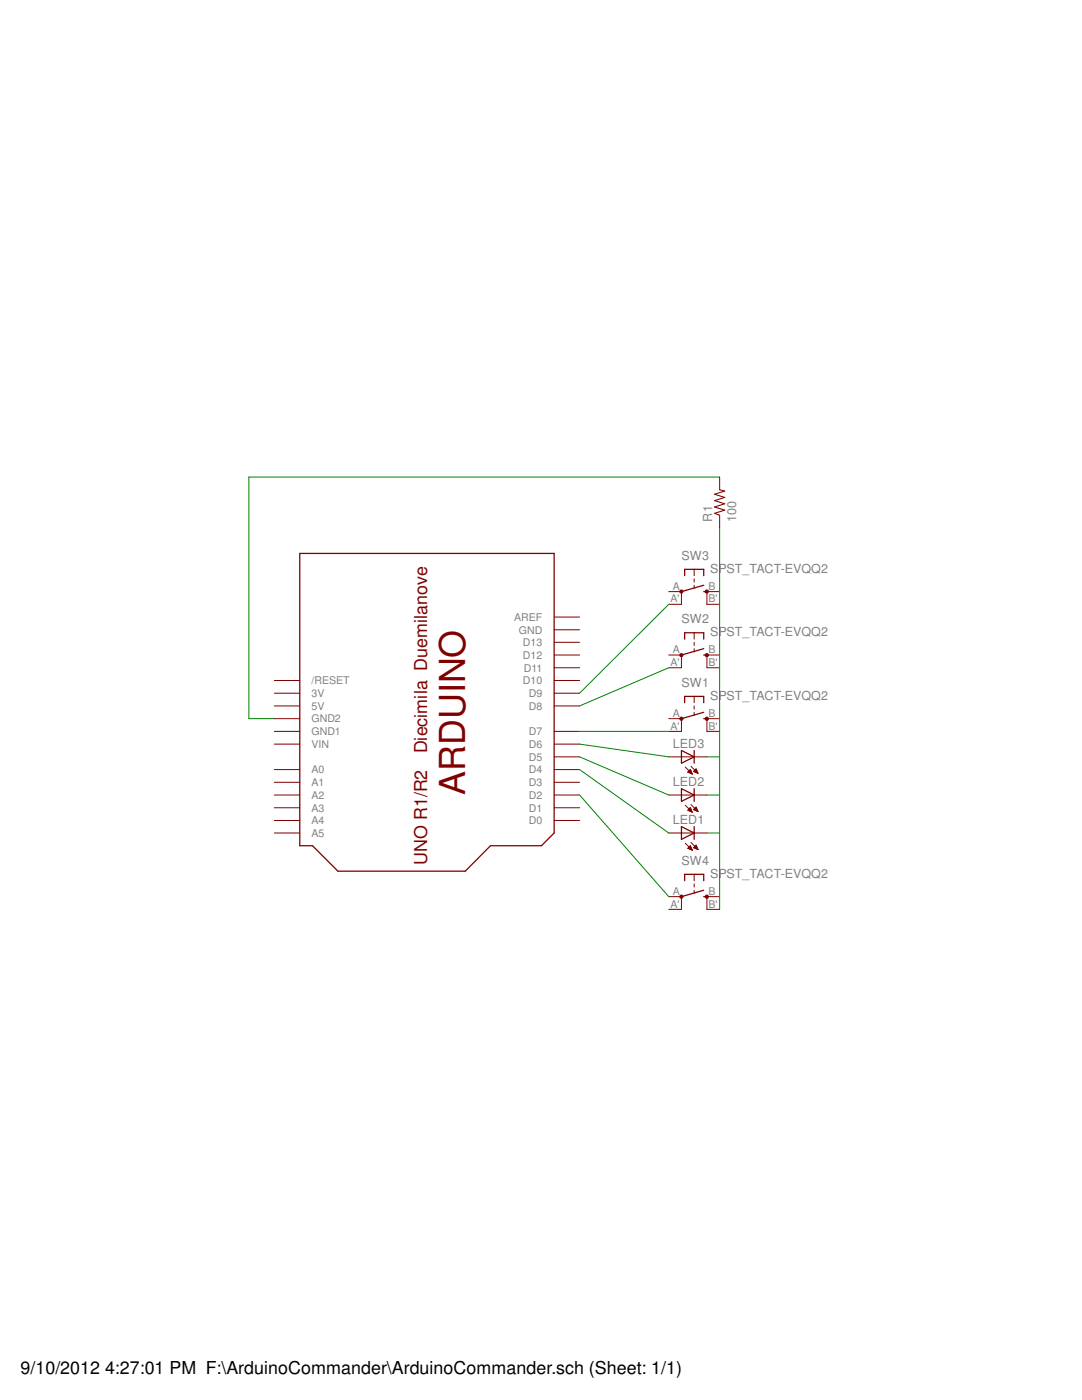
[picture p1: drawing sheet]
<svg xmlns="http://www.w3.org/2000/svg" width="216mm" height="279mm" viewBox="0 0 216 279" stroke-linecap="round" stroke-linejoin="round" font-family="sans-serif">
<path d="M59.8 110.4h50.8v55.8l-2.6 2.6h-10.1l-5.1 5.1h-25.4l-5-5.1h-2.6zM136 149.8l2.5 1.2-2.5 1.3zM136 157.4l2.5 1.3-2.5 1.2zM136.6 140.3v-1.3h3.8v1.3M138.5 149.8v2.5M138.5 157.4v2.5M140.4 143.4h.7M140.4 142.2l-4.4 1.2M136 165l2.5 1.2-2.5 1.3zM138.5 165v2.5" fill="none" stroke="#800000" stroke-width=".25"/>
<g fill="none" stroke="#800000" stroke-width=".2">
<path d="M54.7 138.3h5.1M54.7 135.8h5.1M110.6 138.3h5.1M110.6 135.8h5.1M110.6 133.3h5.1M110.6 130.7h5.1M110.6 128.2h5.1M110.6 125.7h5.1M110.6 123.1h5.1M138.5 139v1.3M54.7 158.7h5.1M54.7 156.1h5.1"/>
<path d="M54.7 153.6h5.1M54.7 148.5h5.1M54.7 146h5.1M54.7 140.9h5.1M54.7 143.4h5.1M110.6 158.7h5.1M110.6 156.1h5.1M110.6 153.6h5.1M110.6 151h5.1M110.6 148.5h5.1M110.6 146h5.1M110.6 140.9h5.1"/>
<path d="M133.4 158.7h7.7M133.4 151h7.7M136 143.4v2.6M136.7 153.1l1.4 1.4M137.2 154.1l.6-.5 .3 .9zM137.3 154.1h.7M137.3 154h.6M137.4 153.9h.5M137.5 154.2h.5M137.5 153.8h.4M137.6 153.8h.2M137.7 153.7h.1"/>
<path d="M137.7 154.3h.3M137.9 153l1.4 1.3M137.9 154.4h.2M138.1 154.5h.1M138.4 154l.5-.5 .4 .8zM138.4 153.9h.7M138.5 154h.6M138.5 153.8h.6M138.5 140.9v.6M138.5 142.2v.6M138.6 153.8h.4M138.7 153.7h.3"/>
<path d="M138.7 154.1h.5M138.8 153.6h.1M138.9 153.5h.1M138.9 154.2h.3M139.1 154.3h.1M141.1 143.4v2.6M54.7 163.7h5.1M54.7 161.2h5.1M54.7 166.2h5.1M110.6 163.7h5.1M110.6 161.2h5.1M133.4 166.2h7.7"/>
<path d="M136.7 168.3l1.4 1.4M136.7 160.7l1.4 1.4M137.2 169.3l.9 .4M137.2 169.3l.6-.5 .3 .9M137.2 169.3h.8M137.3 161.7h.7M137.4 169.2h.5M137.4 161.8h.6M137.4 161.5h.5M137.4 169.4h.6M137.5 169.1h.4M137.5 161.5h.4"/>
<path d="M137.5 169h.3M137.5 161.8h.5M137.5 161.4h.3M137.6 169.5h.4M137.6 169h.2M137.6 161.3h.2M137.7 161.2h.1M137.7 168.8h.1M137.8 161.2l-.6 .5 .9 .4M137.8 161.2l.3 .9M137.8 161.9h.2M137.8 169.5h.3"/>
<path d="M137.9 168.1l1.4 1.4M137.9 160.6l1.4 1.4M138 162h.1M138 169.6h.1M138.4 161.5h.7M138.4 161.6l.5-.5 .4 .9zM138.4 169.2h.7M138.5 169.1h.6M138.5 161.5h.6M138.6 169h.4M138.6 161.4h.4M138.6 161.7h.5"/>
<path d="M138.6 169.3h.5M138.6 161.3h.4M138.7 161.2h.2M138.7 168.8h.3M138.8 168.7h.1M138.8 161.8h.4M138.9 169.4h.3M138.9 161.1h.1M138.9 168.7l.4 .8-.9-.3zM139 161.8h.2M139.1 169.5h.1M139.2 161.9h.1"/>
<path d="M139.3 169.5h.1"/>
</g>
<path d="M135.7 143.2l.3-.1 .2 .1 .1 .2-.1 .3h-.5z" fill-rule="evenodd" fill="#800000"/>
<path d="M135.7 143.2l.3-.1 .2 .1 .1 .2-.1 .3h-.5z" fill="none" stroke="#800000" stroke-width=".2"/>
<path d="M140.8 143.2l.3-.1 .2 .1 .1 .2-.1 .3h-.5z" fill-rule="evenodd" fill="#800000"/>
<path d="M136 130.7v2.6M138.5 126.3v1.3M138.5 128.2v.6M138.5 129.5v.6M141.1 130.7v2.6M133.4 143.4h2.6M133.4 146h2.6M140.8 143.2l.3-.1 .2 .1 .1 .2-.1 .3h-.5zM141.1 143.4h2.5M141.1 146h2.5" fill="none" stroke="#800000" stroke-width=".2"/>
<path d="M136.6 127.6v-1.3h3.8v1.3M140.4 130.7h.7M140.4 129.5l-4.4 1.2" fill="none" stroke="#800000" stroke-width=".25"/>
<path d="M135.7 130.5h.5l.1 .2-.1 .3h-.5z" fill-rule="evenodd" fill="#800000"/>
<path d="M135.7 130.5h.5l.1 .2-.1 .3h-.5z" fill="none" stroke="#800000" stroke-width=".2"/>
<path d="M140.8 130.5h.5l.1 .2-.1 .3h-.5z" fill-rule="evenodd" fill="#800000"/>
<path d="M136 118.1v2.5M138.5 113.6v1.3M138.5 115.5v.7M138.5 116.8v.6M141.1 118.1v2.5M133.4 130.7h2.6M133.4 133.3h2.6M140.8 130.5h.5l.1 .2-.1 .3h-.5zM141.1 130.7h2.5M141.1 133.3h2.5" fill="none" stroke="#800000" stroke-width=".2"/>
<path d="M136.6 114.9v-1.3h3.8v1.3M140.4 118.1h.7M140.4 116.8l-4.4 1.3" fill="none" stroke="#800000" stroke-width=".25"/>
<path d="M135.7 117.8h.5l.1 .3-.1 .2-.2 .1-.3-.1z" fill-rule="evenodd" fill="#800000"/>
<path d="M135.7 117.8h.5l.1 .3-.1 .2-.2 .1-.3-.1z" fill="none" stroke="#800000" stroke-width=".2"/>
<path d="M140.8 117.8h.5l.1 .3-.1 .2-.2 .1-.3-.1z" fill-rule="evenodd" fill="#800000"/>
<path d="M133.4 118.1h2.6M140.8 117.8h.5l.1 .3-.1 .2-.2 .1-.3-.1zM141.1 118.1h2.5M133.4 120.6h2.6M141.1 120.6h2.5M136 178.9v2.6M138.5 174.5v1.3M138.5 176.4v.6M138.5 177.7v.6M141.1 178.9v2.6" fill="none" stroke="#800000" stroke-width=".2"/>
<path d="M136.6 175.8v-1.3h3.8v1.3M140.4 178.9h.7M140.4 177.7l-4.4 1.2" fill="none" stroke="#800000" stroke-width=".25"/>
<path d="M135.7 178.7l.3-.1 .2 .1 .1 .2-.1 .3h-.5z" fill-rule="evenodd" fill="#800000"/>
<path d="M135.7 178.7l.3-.1 .2 .1 .1 .2-.1 .3h-.5z" fill="none" stroke="#800000" stroke-width=".2"/>
<path d="M140.8 178.7l.3-.1 .2 .1 .1 .2-.1 .3h-.5z" fill-rule="evenodd" fill="#800000"/>
<path d="M143.6 95.2v2.5M143.6 102.8v2.6M133.4 178.9h2.6M140.8 178.7l.3-.1 .2 .1 .1 .2-.1 .3h-.5zM141.1 178.9h2.5M133.4 181.5h2.6M141.1 181.5h2.5" fill="none" stroke="#800000" stroke-width=".2"/>
<path d="M143.6 97.7l1 .3-2 .6 2 .7-2 .6 2 .6-2 .7 2 .6-2 .6 1 .4" fill="none" stroke="#800000" stroke-width=".21"/>
<path d="M143.6 95.2h-93.9v48.2h5M143.6 105.4v76.1M133.4 133.3l-17.7 7.6M133.4 120.6l-17.7 17.7M115.7 146h17.7M115.7 158.7l17.7 20.2M115.7 153.6l17.7 12.6M115.7 151l17.7 7.7M115.7 148.5l17.7 2.5M141.1 151h2.5M141.1 158.7h2.5M141.1 166.2h2.5" fill="none" stroke="#008000" stroke-width=".2"/>
<text font-size="7.2" fill="#800000" x="92.8" y="158.7" transform="rotate(-90 92.8 158.7)">ARDUINO</text>
<g font-size="3.6" fill="#800000">
<text x="85.2" y="150.4" transform="rotate(-90 85.2 150.4)">Diecimila Duemilanove</text>
<text x="85.2" y="172.6" transform="rotate(-90 85.2 172.6)">UNO R1/R2</text>
</g>
<text font-size="3.6" x="4.1" y="274.3">9/10/2012 4:27:01 PM F:\ArduinoCommander\ArduinoCommander.sch (Sheet: 1/1)</text>
<g font-size="2.5" fill="#808080">
<text x="142.1" y="104.1" transform="rotate(-90 142.1 104.1)">R1</text>
<text x="146.9" y="104.1" transform="rotate(-90 146.9 104.1)">100</text>
<text x="136" y="111.7">SW3</text>
<text x="141.7" y="114.3">SPST_TACT-EVQQ2</text>
<text x="136" y="124.4">SW2</text>
<text x="141.7" y="127">SPST_TACT-EVQQ2</text>
<text x="136" y="137.1">SW1</text>
<text x="141.7" y="139.6">SPST_TACT-EVQQ2</text>
<text x="134.3" y="149.3">LED3</text>
<text x="134.3" y="156.9">LED2</text>
<text x="134.3" y="164.5">LED1</text>
<text x="136" y="172.6">SW4</text>
<text x="141.7" y="175.1">SPST_TACT-EVQQ2</text>
</g>
<g font-size="2.1" fill="#808080">
<text x="134.2" y="117.7">A</text>
<text x="141.4" y="117.7">B</text>
<text x="102.6" y="123.9">AREF</text>
<text x="133.8" y="120.2">A'</text>
<text x="141.4" y="120.2">B'</text>
<text x="103.5" y="126.4">GND</text>
<text x="104.4" y="131.5">D12</text>
<text x="104.4" y="129">D13</text>
<text x="134.2" y="130.4">A</text>
<text x="141.4" y="130.4">B</text>
<text x="62.1" y="136.6">/RESET</text>
<text x="104.4" y="136.6">D10</text>
<text x="104.5" y="134">D11</text>
<text x="133.8" y="132.9">A'</text>
<text x="141.4" y="132.9">B'</text>
<text x="62.1" y="141.6">5V</text>
<text x="62.1" y="139.1">3V</text>
<text x="105.5" y="141.6">D8</text>
<text x="105.5" y="139.1">D9</text>
<text x="134.2" y="143.1">A</text>
<text x="141.4" y="143.1">B</text>
<text x="62.1" y="149.3">VIN</text>
<text x="62.1" y="146.7">GND1</text>
<text x="62.1" y="144.2">GND2</text>
<text x="105.5" y="149.3">D6</text>
<text x="105.5" y="146.7">D7</text>
<text x="133.8" y="145.6">A'</text>
<text x="141.4" y="145.6">B'</text>
<text x="62.1" y="154.3">A0</text>
<text x="105.5" y="154.3">D4</text>
<text x="105.5" y="151.8">D5</text>
<text x="62.1" y="162">A3</text>
<text x="62.1" y="159.4">A2</text>
<text x="62.1" y="156.9">A1</text>
<text x="105.5" y="162">D1</text>
<text x="105.5" y="159.4">D2</text>
<text x="105.5" y="156.9">D3</text>
<text x="62.1" y="167">A5</text>
<text x="62.1" y="164.5">A4</text>
<text x="105.5" y="164.5">D0</text>
<text x="134.2" y="178.6">A</text>
<text x="141.4" y="178.6">B</text>
<text x="133.8" y="181.1">A'</text>
<text x="141.4" y="181.1">B'</text>
</g>
</svg>
